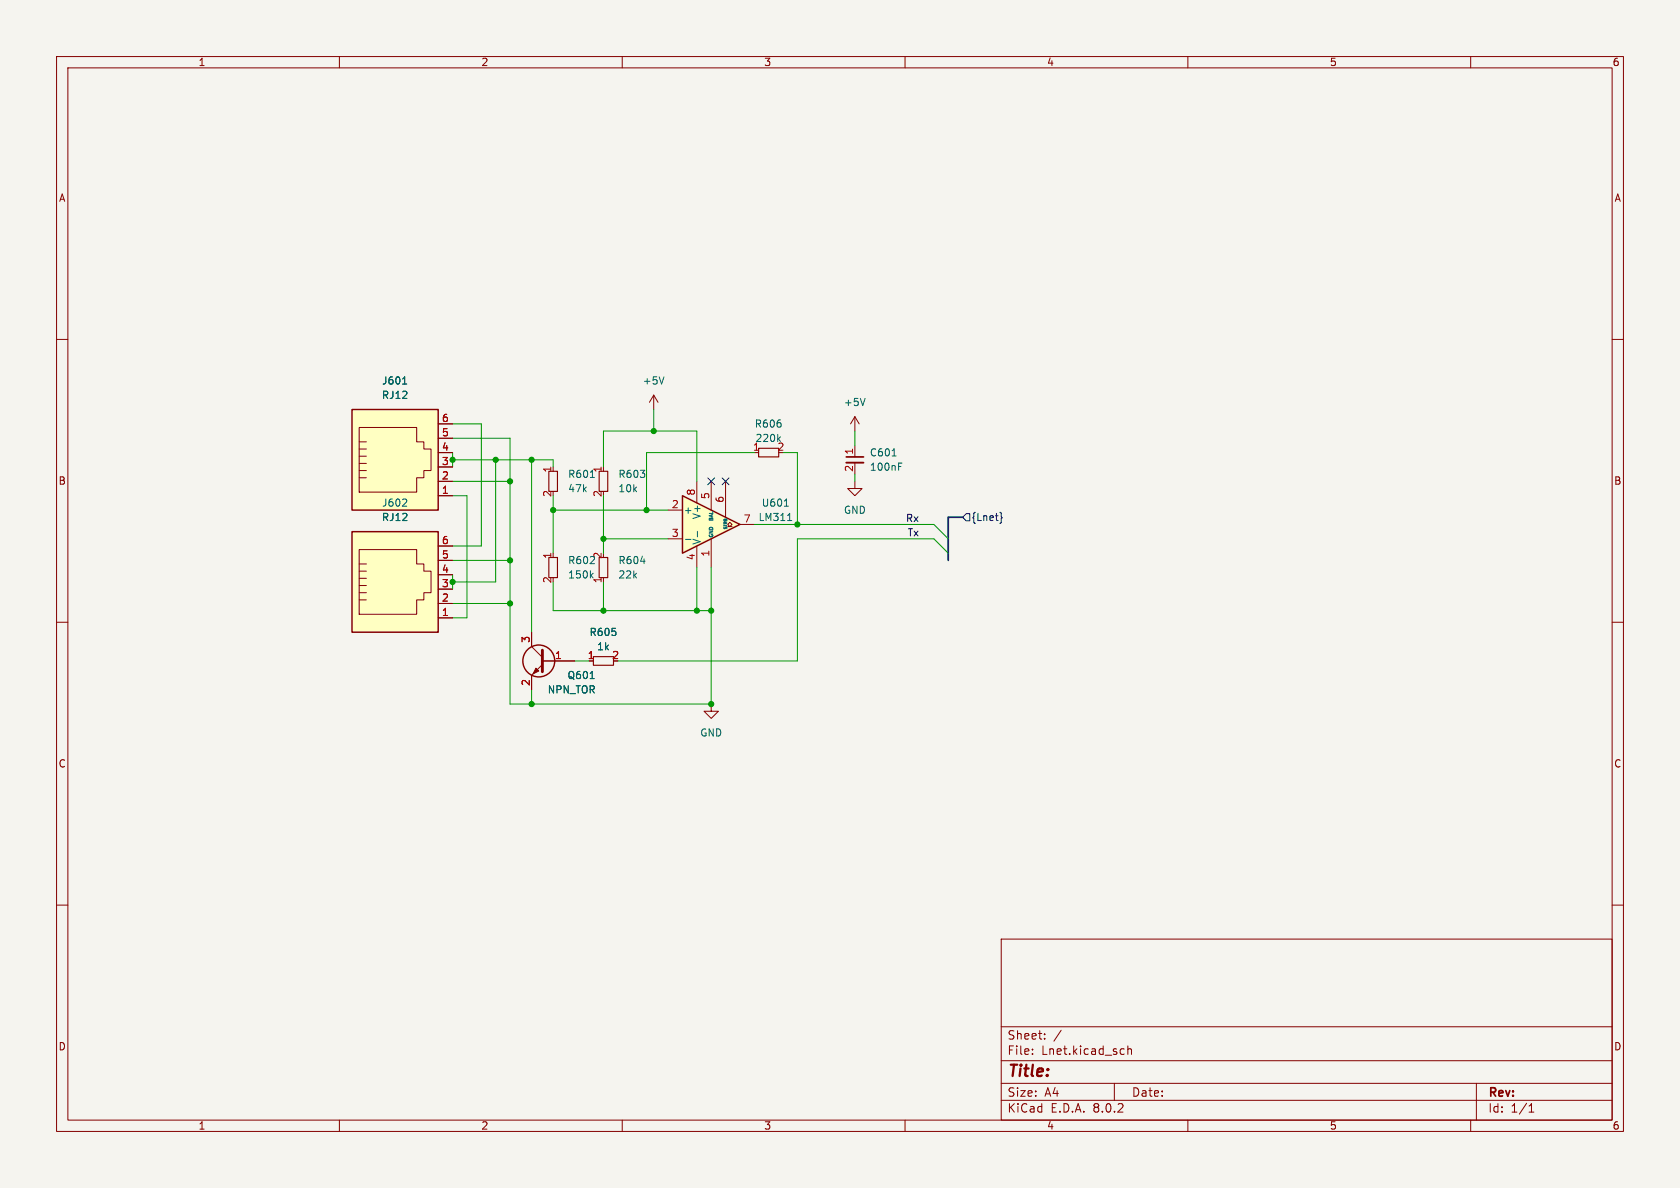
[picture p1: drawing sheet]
(kicad_sch (version 20230121) (generator eeschema)

 (paper "A4")

 (lib_symbols
  (symbol "Comparator:LM311" (pin_names (offset 0.127)) (in_bom yes) (on_board yes)
   (property "Reference" "U" (at 3.81 6.35 0) (effects (font (size 1.27 1.27)) (justify left)))
   (property "Value" "LM311" (at 3.81 3.81 0) (effects (font (size 1.27 1.27)) (justify left)))
   (property "Footprint" "" (at 0 0 0) (effects (font (size 1.27 1.27)) hide))
   (property "Datasheet" "https://www.st.com/resource/en/datasheet/lm311.pdf" (at 0 0 0) (effects (font (size 1.27 1.27)) hide))
   (symbol "LM311_0_1"
    (polyline (pts (xy 5.08 0) (xy -5.08 5.08) (xy -5.08 -5.08) (xy 5.08 0)) (stroke (width 0.254) (type default)) (fill (type background)))
    (polyline (pts (xy 3.683 -0.381) (xy 3.302 -0.381) (xy 3.683 0) (xy 3.302 0.381) (xy 2.921 0) (xy 3.302 -0.381) (xy 2.921 -0.381)) (stroke (width 0.127) (type default)) (fill (type none))))
   (symbol "LM311_1_1"
    (pin passive line (at 0 -7.62 90) (length 5.08) (name "GND" (effects (font (size 0.635 0.635)))) (number "1" (effects (font (size 1.27 1.27)))))
    (pin input line (at -7.62 2.54 0) (length 2.54) (name "+" (effects (font (size 1.27 1.27)))) (number "2" (effects (font (size 1.27 1.27)))))
    (pin input line (at -7.62 -2.54 0) (length 2.54) (name "-" (effects (font (size 1.27 1.27)))) (number "3" (effects (font (size 1.27 1.27)))))
    (pin power_in line (at -2.54 -7.62 90) (length 3.81) (name "V-" (effects (font (size 1.27 1.27)))) (number "4" (effects (font (size 1.27 1.27)))))
    (pin input line (at 0 7.62 270) (length 5.08) (name "BAL" (effects (font (size 0.635 0.635)))) (number "5" (effects (font (size 1.27 1.27)))))
    (pin input line (at 2.54 7.62 270) (length 6.35) (name "STRB" (effects (font (size 0.508 0.508)))) (number "6" (effects (font (size 1.27 1.27)))))
    (pin open_collector line (at 7.62 0 180) (length 2.54) (name "~" (effects (font (size 1.27 1.27)))) (number "7" (effects (font (size 1.27 1.27)))))
    (pin power_in line (at -2.54 7.62 270) (length 3.81) (name "V+" (effects (font (size 1.27 1.27)))) (number "8" (effects (font (size 1.27 1.27)))))))
  (symbol "capacitor_miscellaneous:C_0402_100nF" (in_bom yes) (on_board yes)
   (property "Reference" "U" (at 1.27 2.54 0) (effects (font (size 1.27 1.27))))
   (property "Value" "100nF" (at 3.81 -2.54 0) (effects (font (size 1.27 1.27))))
   (property "Footprint" "Capacitor_SMD:C_0402_1005Metric" (at 0 0 0) (effects (font (size 1.27 1.27)) hide))
   (property "Datasheet" "" (at 0 0 0) (effects (font (size 1.27 1.27)) hide))
   (property "JLCPCB Part#" "C307331" (at 0 0 0) (effects (font (size 1.27 1.27))))
   (symbol "C_0402_100nF_0_1"
    (polyline (pts (xy -1.524 -0.508) (xy 1.524 -0.508)) (stroke (width 0.3302) (type default)) (fill (type none)))
    (polyline (pts (xy -1.524 0.508) (xy 1.524 0.508)) (stroke (width 0.3048) (type default)) (fill (type none))))
   (symbol "C_0402_100nF_1_1"
    (pin passive line (at 0 2.54 270) (length 2.032) (name "~" (effects (font (size 1.27 1.27)))) (number "1" (effects (font (size 1.27 1.27)))))
    (pin passive line (at 0 -2.54 90) (length 2.032) (name "~" (effects (font (size 1.27 1.27)))) (number "2" (effects (font (size 1.27 1.27)))))))
  (symbol "custom_kicad_lib_sk:NPN_TOR" (pin_names (offset 0) hide) (in_bom yes) (on_board yes)
   (property "Reference" "Q" (at 5.08 1.905 0) (effects (font (size 1.27 1.27)) (justify left)))
   (property "Value" "NPN_TOR" (at 5.08 0 0) (effects (font (size 1.27 1.27)) (justify left)))
   (property "Footprint" "Package_TO_SOT_SMD:SOT-23" (at 5.08 -1.905 0) (effects (font (size 1.27 1.27) italic) (justify left) hide))
   (property "Datasheet" "" (at 0 0 0) (effects (font (size 1.27 1.27)) (justify left) hide))
   (property "JLCPCB Part#" "C2145" (at 0 0 0) (effects (font (size 1.27 1.27)) hide))
   (symbol "NPN_TOR_0_1"
    (polyline (pts (xy 0.635 0.635) (xy 2.54 2.54)) (stroke (width 0) (type default)) (fill (type none)))
    (polyline (pts (xy 0.635 -0.635) (xy 2.54 -2.54) (xy 2.54 -2.54)) (stroke (width 0) (type default)) (fill (type none)))
    (polyline (pts (xy 0.635 1.905) (xy 0.635 -1.905) (xy 0.635 -1.905)) (stroke (width 0.508) (type default)) (fill (type none)))
    (polyline (pts (xy 1.27 -1.778) (xy 1.778 -1.27) (xy 2.286 -2.286) (xy 1.27 -1.778) (xy 1.27 -1.778)) (stroke (width 0) (type default)) (fill (type outline)))
    (circle (center 1.27 0) (radius 2.8194) (stroke (width 0.254) (type default)) (fill (type none))))
   (symbol "NPN_TOR_1_1"
    (pin input line (at -5.08 0 0) (length 5.715) (name "B" (effects (font (size 1.27 1.27)))) (number "1" (effects (font (size 1.27 1.27)))))
    (pin passive line (at 2.54 -5.08 90) (length 2.54) (name "E" (effects (font (size 1.27 1.27)))) (number "2" (effects (font (size 1.27 1.27)))))
    (pin passive line (at 2.54 5.08 270) (length 2.54) (name "C" (effects (font (size 1.27 1.27)))) (number "3" (effects (font (size 1.27 1.27)))))))
  (symbol "custom_kicad_lib_sk:RJ12" (pin_names (offset 1.016)) (in_bom yes) (on_board yes)
   (property "Reference" "J" (at -5.08 11.43 0) (effects (font (size 1.27 1.27)) (justify right)))
   (property "Value" "RJ12" (at 2.54 11.43 0) (effects (font (size 1.27 1.27)) (justify left)))
   (property "Footprint" "custom_kicad_lib_sk:RJ12" (at 0 -10.16 0) (effects (font (size 1.27 1.27)) hide))
   (property "Datasheet" "~" (at 0 0.635 90) (effects (font (size 1.27 1.27)) hide))
   (symbol "RJ12_0_1"
    (polyline (pts (xy -6.35 -1.905) (xy -5.08 -1.905) (xy -5.08 -1.905)) (stroke (width 0) (type default)) (fill (type none)))
    (polyline (pts (xy -6.35 -0.635) (xy -5.08 -0.635) (xy -5.08 -0.635)) (stroke (width 0) (type default)) (fill (type none)))
    (polyline (pts (xy -6.35 0.635) (xy -5.08 0.635) (xy -5.08 0.635)) (stroke (width 0) (type default)) (fill (type none)))
    (polyline (pts (xy -6.35 1.905) (xy -5.08 1.905) (xy -5.08 1.905)) (stroke (width 0) (type default)) (fill (type none)))
    (polyline (pts (xy -6.35 3.175) (xy -5.08 3.175) (xy -5.08 3.175)) (stroke (width 0) (type default)) (fill (type none)))
    (polyline (pts (xy -5.08 4.445) (xy -6.35 4.445) (xy -6.35 4.445)) (stroke (width 0) (type default)) (fill (type none)))
    (polyline (pts (xy -6.35 -4.445) (xy -6.35 6.985) (xy 3.81 6.985) (xy 3.81 4.445) (xy 5.08 4.445) (xy 5.08 3.175) (xy 6.35 3.175) (xy 6.35 -0.635) (xy 5.08 -0.635) (xy 5.08 -1.905) (xy 3.81 -1.905) (xy 3.81 -4.445) (xy -6.35 -4.445) (xy -6.35 -4.445)) (stroke (width 0) (type default)) (fill (type none)))
    (rectangle (start 7.62 10.16) (end -7.62 -7.62) (stroke (width 0.254) (type default)) (fill (type background))))
   (symbol "RJ12_1_1"
    (pin passive line (at 10.16 -5.08 180) (length 2.54) (name "~" (effects (font (size 1.27 1.27)))) (number "1" (effects (font (size 1.27 1.27)))))
    (pin passive line (at 10.16 -2.54 180) (length 2.54) (name "~" (effects (font (size 1.27 1.27)))) (number "2" (effects (font (size 1.27 1.27)))))
    (pin passive line (at 10.16 0 180) (length 2.54) (name "~" (effects (font (size 1.27 1.27)))) (number "3" (effects (font (size 1.27 1.27)))))
    (pin passive line (at 10.16 2.54 180) (length 2.54) (name "~" (effects (font (size 1.27 1.27)))) (number "4" (effects (font (size 1.27 1.27)))))
    (pin passive line (at 10.16 5.08 180) (length 2.54) (name "~" (effects (font (size 1.27 1.27)))) (number "5" (effects (font (size 1.27 1.27)))))
    (pin passive line (at 10.16 7.62 180) (length 2.54) (name "~" (effects (font (size 1.27 1.27)))) (number "6" (effects (font (size 1.27 1.27)))))))
  (symbol "power:+5V" (power) (pin_names (offset 0)) (in_bom yes) (on_board yes)
   (property "Reference" "#PWR" (at 0 -3.81 0) (effects (font (size 1.27 1.27)) hide))
   (property "Value" "+5V" (at 0 3.556 0) (effects (font (size 1.27 1.27))))
   (property "Footprint" "" (at 0 0 0) (effects (font (size 1.27 1.27)) hide))
   (property "Datasheet" "" (at 0 0 0) (effects (font (size 1.27 1.27)) hide))
   (symbol "+5V_0_1"
    (polyline (pts (xy -0.762 1.27) (xy 0 2.54)) (stroke (width 0) (type default)) (fill (type none)))
    (polyline (pts (xy 0 0) (xy 0 2.54)) (stroke (width 0) (type default)) (fill (type none)))
    (polyline (pts (xy 0 2.54) (xy 0.762 1.27)) (stroke (width 0) (type default)) (fill (type none))))
   (symbol "+5V_1_1"
    (pin power_in line (at 0 0 90) (length 0) hide (name "+5V" (effects (font (size 1.27 1.27)))) (number "1" (effects (font (size 1.27 1.27)))))))
  (symbol "power:GND" (power) (pin_names (offset 0)) (in_bom yes) (on_board yes)
   (property "Reference" "#PWR" (at 0 -6.35 0) (effects (font (size 1.27 1.27)) hide))
   (property "Value" "GND" (at 0 -3.81 0) (effects (font (size 1.27 1.27))))
   (property "Footprint" "" (at 0 0 0) (effects (font (size 1.27 1.27)) hide))
   (property "Datasheet" "" (at 0 0 0) (effects (font (size 1.27 1.27)) hide))
   (symbol "GND_0_1"
    (polyline (pts (xy 0 0) (xy 0 -1.27) (xy 1.27 -1.27) (xy 0 -2.54) (xy -1.27 -1.27) (xy 0 -1.27)) (stroke (width 0) (type default)) (fill (type none))))
   (symbol "GND_1_1"
    (pin power_in line (at 0 0 270) (length 0) hide (name "GND" (effects (font (size 1.27 1.27)))) (number "1" (effects (font (size 1.27 1.27)))))))
  (symbol "resistors_0603:R_10k_0603" (in_bom yes) (on_board yes)
   (property "Reference" "R" (at 1.27 2.54 0) (effects (font (size 1.27 1.27))))
   (property "Value" "10k" (at 2.54 -2.54 0) (effects (font (size 1.27 1.27))))
   (property "Footprint" "custom_kicad_lib_sk:R_0603_smalltext" (at 2.54 2.54 0) (effects (font (size 1.27 1.27)) hide))
   (property "Datasheet" "" (at -2.54 0 0) (effects (font (size 1.27 1.27)) hide))
   (property "JLCPCB Part#" "C25804" (at 0 0 0) (effects (font (size 1.27 1.27)) hide))
   (symbol "R_10k_0603_0_1"
    (rectangle (start -0.762 1.778) (end 0.762 -1.778) (stroke (width 0.2032) (type default)) (fill (type none))))
   (symbol "R_10k_0603_1_1"
    (pin passive line (at 0 2.54 270) (length 0.762) (name "~" (effects (font (size 1.27 1.27)))) (number "1" (effects (font (size 1.27 1.27)))))
    (pin passive line (at 0 -2.54 90) (length 0.762) (name "~" (effects (font (size 1.27 1.27)))) (number "2" (effects (font (size 1.27 1.27)))))))
  (symbol "resistors_0603:R_150k_0603" (in_bom yes) (on_board yes)
   (property "Reference" "R" (at 1.27 2.54 0) (effects (font (size 1.27 1.27))))
   (property "Value" "150k" (at 2.54 -2.54 0) (effects (font (size 1.27 1.27))))
   (property "Footprint" "custom_kicad_lib_sk:R_0603_smalltext" (at 2.54 2.54 0) (effects (font (size 1.27 1.27)) hide))
   (property "Datasheet" "" (at -2.54 0 0) (effects (font (size 1.27 1.27)) hide))
   (property "JLCPCB Part#" "C22807" (at 0 0 0) (effects (font (size 1.27 1.27)) hide))
   (symbol "R_150k_0603_0_1"
    (rectangle (start -0.762 1.778) (end 0.762 -1.778) (stroke (width 0.2032) (type default)) (fill (type none))))
   (symbol "R_150k_0603_1_1"
    (pin passive line (at 0 2.54 270) (length 0.762) (name "~" (effects (font (size 1.27 1.27)))) (number "1" (effects (font (size 1.27 1.27)))))
    (pin passive line (at 0 -2.54 90) (length 0.762) (name "~" (effects (font (size 1.27 1.27)))) (number "2" (effects (font (size 1.27 1.27)))))))
  (symbol "resistors_0603:R_1k_0603" (in_bom yes) (on_board yes)
   (property "Reference" "R" (at 1.27 2.54 0) (effects (font (size 1.27 1.27))))
   (property "Value" "1k" (at 2.54 -2.54 0) (effects (font (size 1.27 1.27))))
   (property "Footprint" "custom_kicad_lib_sk:R_0603_smalltext" (at 2.54 2.54 0) (effects (font (size 1.27 1.27)) hide))
   (property "Datasheet" "" (at -2.54 0 0) (effects (font (size 1.27 1.27)) hide))
   (property "JLCPCB Part#" "C21190" (at 0 0 0) (effects (font (size 1.27 1.27)) hide))
   (symbol "R_1k_0603_0_1"
    (rectangle (start -0.762 1.778) (end 0.762 -1.778) (stroke (width 0.2032) (type default)) (fill (type none))))
   (symbol "R_1k_0603_1_1"
    (pin passive line (at 0 2.54 270) (length 0.762) (name "~" (effects (font (size 1.27 1.27)))) (number "1" (effects (font (size 1.27 1.27)))))
    (pin passive line (at 0 -2.54 90) (length 0.762) (name "~" (effects (font (size 1.27 1.27)))) (number "2" (effects (font (size 1.27 1.27)))))))
  (symbol "resistors_0603:R_220k_0603" (in_bom yes) (on_board yes)
   (property "Reference" "R" (at 1.27 2.54 0) (effects (font (size 1.27 1.27))))
   (property "Value" "220k" (at 2.54 -2.54 0) (effects (font (size 1.27 1.27))))
   (property "Footprint" "custom_kicad_lib_sk:R_0603_smalltext" (at 2.54 2.54 0) (effects (font (size 1.27 1.27)) hide))
   (property "Datasheet" "" (at -2.54 0 0) (effects (font (size 1.27 1.27)) hide))
   (property "JLCPCB Part#" "C22961" (at 0 0 0) (effects (font (size 1.27 1.27)) hide))
   (symbol "R_220k_0603_0_1"
    (rectangle (start -0.762 1.778) (end 0.762 -1.778) (stroke (width 0.2032) (type default)) (fill (type none))))
   (symbol "R_220k_0603_1_1"
    (pin passive line (at 0 2.54 270) (length 0.762) (name "~" (effects (font (size 1.27 1.27)))) (number "1" (effects (font (size 1.27 1.27)))))
    (pin passive line (at 0 -2.54 90) (length 0.762) (name "~" (effects (font (size 1.27 1.27)))) (number "2" (effects (font (size 1.27 1.27)))))))
  (symbol "resistors_0603:R_22k_0603" (in_bom yes) (on_board yes)
   (property "Reference" "R" (at 1.27 2.54 0) (effects (font (size 1.27 1.27))))
   (property "Value" "22k" (at 2.54 -2.54 0) (effects (font (size 1.27 1.27))))
   (property "Footprint" "custom_kicad_lib_sk:R_0603_smalltext" (at 2.54 2.54 0) (effects (font (size 1.27 1.27)) hide))
   (property "Datasheet" "" (at -2.54 0 0) (effects (font (size 1.27 1.27)) hide))
   (property "JLCPCB Part#" "C31850" (at 0 0 0) (effects (font (size 1.27 1.27)) hide))
   (symbol "R_22k_0603_0_1"
    (rectangle (start -0.762 1.778) (end 0.762 -1.778) (stroke (width 0.2032) (type default)) (fill (type none))))
   (symbol "R_22k_0603_1_1"
    (pin passive line (at 0 2.54 270) (length 0.762) (name "~" (effects (font (size 1.27 1.27)))) (number "1" (effects (font (size 1.27 1.27)))))
    (pin passive line (at 0 -2.54 90) (length 0.762) (name "~" (effects (font (size 1.27 1.27)))) (number "2" (effects (font (size 1.27 1.27)))))))
  (symbol "resistors_0603:R_47k_0603" (in_bom yes) (on_board yes)
   (property "Reference" "R" (at 1.27 2.54 0) (effects (font (size 1.27 1.27))))
   (property "Value" "47k" (at 2.54 -2.54 0) (effects (font (size 1.27 1.27))))
   (property "Footprint" "custom_kicad_lib_sk:R_0603_smalltext" (at 2.54 2.54 0) (effects (font (size 1.27 1.27)) hide))
   (property "Datasheet" "" (at -2.54 0 0) (effects (font (size 1.27 1.27)) hide))
   (property "JLCPCB Part#" "C25819" (at 0 0 0) (effects (font (size 1.27 1.27)) hide))
   (symbol "R_47k_0603_0_1"
    (rectangle (start -0.762 1.778) (end 0.762 -1.778) (stroke (width 0.2032) (type default)) (fill (type none))))
   (symbol "R_47k_0603_1_1"
    (pin passive line (at 0 2.54 270) (length 0.762) (name "~" (effects (font (size 1.27 1.27)))) (number "1" (effects (font (size 1.27 1.27)))))
    (pin passive line (at 0 -2.54 90) (length 0.762) (name "~" (effects (font (size 1.27 1.27)))) (number "2" (effects (font (size 1.27 1.27))))))))

 (junction (at 90.17 85.09) (diameter 0) (color 0 0 0 0))
 (junction (at 123.19 107.95) (diameter 0) (color 0 0 0 0))
 (junction (at 115.57 76.2) (diameter 0) (color 0 0 0 0))
 (junction (at 93.98 81.28) (diameter 0) (color 0 0 0 0))
 (junction (at 80.01 102.87) (diameter 0) (color 0 0 0 0))
 (junction (at 114.3 90.17) (diameter 0) (color 0 0 0 0))
 (junction (at 140.97 92.71) (diameter 0) (color 0 0 0 0))
 (junction (at 90.17 99.06) (diameter 0) (color 0 0 0 0))
 (junction (at 106.68 107.95) (diameter 0) (color 0 0 0 0))
 (junction (at 125.73 124.46) (diameter 0) (color 0 0 0 0))
 (junction (at 106.68 95.25) (diameter 0) (color 0 0 0 0))
 (junction (at 125.73 107.95) (diameter 0) (color 0 0 0 0))
 (junction (at 90.17 106.68) (diameter 0) (color 0 0 0 0))
 (junction (at 80.01 81.28) (diameter 0) (color 0 0 0 0))
 (junction (at 87.63 81.28) (diameter 0) (color 0 0 0 0))
 (junction (at 97.79 90.17) (diameter 0) (color 0 0 0 0))
 (junction (at 93.98 124.46) (diameter 0) (color 0 0 0 0))

 (no_connect (at 125.73 85.09))
 (no_connect (at 128.27 85.09))

 (bus_entry (at 165.1 95.25) (size 2.54 2.54) (stroke (width 0) (type default)))
 (bus_entry (at 165.1 92.71) (size 2.54 2.54) (stroke (width 0) (type default)))

 (wire (pts (xy 125.73 107.95) (xy 125.73 124.46)) (stroke (width 0) (type default)))
 (wire (pts (xy 97.79 107.95) (xy 106.68 107.95)) (stroke (width 0) (type default)))
 (wire (pts (xy 140.97 92.71) (xy 165.1 92.71)) (stroke (width 0) (type default)))
 (wire (pts (xy 97.79 90.17) (xy 114.3 90.17)) (stroke (width 0) (type default)))
 (wire (pts (xy 90.17 85.09) (xy 90.17 77.47)) (stroke (width 0) (type default)))
 (wire (pts (xy 106.68 95.25) (xy 106.68 97.79)) (stroke (width 0) (type default)))
 (wire (pts (xy 106.68 107.95) (xy 123.19 107.95)) (stroke (width 0) (type default)))
 (wire (pts (xy 140.97 80.01) (xy 138.43 80.01)) (stroke (width 0) (type default)))
 (wire (pts (xy 106.68 76.2) (xy 106.68 82.55)) (stroke (width 0) (type default)))
 (wire (pts (xy 80.01 106.68) (xy 90.17 106.68)) (stroke (width 0) (type default)))
 (wire (pts (xy 80.01 102.87) (xy 87.63 102.87)) (stroke (width 0) (type default)))
 (wire (pts (xy 109.22 116.84) (xy 140.97 116.84)) (stroke (width 0) (type default)))
 (wire (pts (xy 123.19 85.09) (xy 123.19 76.2)) (stroke (width 0) (type default)))
 (wire (pts (xy 118.11 90.17) (xy 114.3 90.17)) (stroke (width 0) (type default)))
 (wire (pts (xy 123.19 107.95) (xy 123.19 100.33)) (stroke (width 0) (type default)))
 (bus (pts (xy 167.64 95.25) (xy 167.64 91.44)) (stroke (width 0) (type default)))

 (wire (pts (xy 93.98 124.46) (xy 125.73 124.46)) (stroke (width 0) (type default)))
 (wire (pts (xy 97.79 87.63) (xy 97.79 90.17)) (stroke (width 0) (type default)))
 (wire (pts (xy 114.3 90.17) (xy 114.3 80.01)) (stroke (width 0) (type default)))
 (wire (pts (xy 80.01 81.28) (xy 80.01 82.55)) (stroke (width 0) (type default)))
 (wire (pts (xy 80.01 96.52) (xy 85.09 96.52)) (stroke (width 0) (type default)))
 (wire (pts (xy 114.3 80.01) (xy 133.35 80.01)) (stroke (width 0) (type default)))
 (wire (pts (xy 115.57 72.39) (xy 115.57 76.2)) (stroke (width 0) (type default)))
 (bus (pts (xy 167.64 91.44) (xy 170.18 91.44)) (stroke (width 0) (type default)))

 (wire (pts (xy 90.17 85.09) (xy 90.17 99.06)) (stroke (width 0) (type default)))
 (wire (pts (xy 80.01 81.28) (xy 87.63 81.28)) (stroke (width 0) (type default)))
 (wire (pts (xy 140.97 95.25) (xy 140.97 116.84)) (stroke (width 0) (type default)))
 (wire (pts (xy 90.17 106.68) (xy 90.17 124.46)) (stroke (width 0) (type default)))
 (wire (pts (xy 97.79 81.28) (xy 97.79 82.55)) (stroke (width 0) (type default)))
 (wire (pts (xy 80.01 85.09) (xy 90.17 85.09)) (stroke (width 0) (type default)))
 (bus (pts (xy 167.64 97.79) (xy 167.64 95.25)) (stroke (width 0) (type default)))

 (wire (pts (xy 151.13 76.2) (xy 151.13 78.74)) (stroke (width 0) (type default)))
 (wire (pts (xy 133.35 92.71) (xy 140.97 92.71)) (stroke (width 0) (type default)))
 (wire (pts (xy 80.01 102.87) (xy 80.01 104.14)) (stroke (width 0) (type default)))
 (wire (pts (xy 106.68 76.2) (xy 115.57 76.2)) (stroke (width 0) (type default)))
 (wire (pts (xy 93.98 81.28) (xy 97.79 81.28)) (stroke (width 0) (type default)))
 (wire (pts (xy 106.68 87.63) (xy 106.68 95.25)) (stroke (width 0) (type default)))
 (wire (pts (xy 140.97 95.25) (xy 165.1 95.25)) (stroke (width 0) (type default)))
 (wire (pts (xy 90.17 106.68) (xy 90.17 99.06)) (stroke (width 0) (type default)))
 (wire (pts (xy 90.17 124.46) (xy 93.98 124.46)) (stroke (width 0) (type default)))
 (wire (pts (xy 80.01 101.6) (xy 80.01 102.87)) (stroke (width 0) (type default)))
 (wire (pts (xy 82.55 109.22) (xy 80.01 109.22)) (stroke (width 0) (type default)))
 (wire (pts (xy 123.19 107.95) (xy 125.73 107.95)) (stroke (width 0) (type default)))
 (wire (pts (xy 123.19 76.2) (xy 115.57 76.2)) (stroke (width 0) (type default)))
 (wire (pts (xy 80.01 80.01) (xy 80.01 81.28)) (stroke (width 0) (type default)))
 (wire (pts (xy 106.68 107.95) (xy 106.68 102.87)) (stroke (width 0) (type default)))
 (wire (pts (xy 80.01 99.06) (xy 90.17 99.06)) (stroke (width 0) (type default)))
 (wire (pts (xy 125.73 107.95) (xy 125.73 100.33)) (stroke (width 0) (type default)))
 (wire (pts (xy 140.97 80.01) (xy 140.97 92.71)) (stroke (width 0) (type default)))
 (wire (pts (xy 93.98 81.28) (xy 93.98 111.76)) (stroke (width 0) (type default)))
 (bus (pts (xy 167.64 99.06) (xy 167.64 97.79)) (stroke (width 0) (type default)))

 (wire (pts (xy 87.63 81.28) (xy 87.63 102.87)) (stroke (width 0) (type default)))
 (wire (pts (xy 87.63 81.28) (xy 93.98 81.28)) (stroke (width 0) (type default)))
 (wire (pts (xy 80.01 87.63) (xy 82.55 87.63)) (stroke (width 0) (type default)))
 (wire (pts (xy 82.55 87.63) (xy 82.55 109.22)) (stroke (width 0) (type default)))
 (wire (pts (xy 106.68 95.25) (xy 118.11 95.25)) (stroke (width 0) (type default)))
 (wire (pts (xy 151.13 83.82) (xy 151.13 85.09)) (stroke (width 0) (type default)))
 (wire (pts (xy 85.09 74.93) (xy 80.01 74.93)) (stroke (width 0) (type default)))
 (wire (pts (xy 97.79 90.17) (xy 97.79 97.79)) (stroke (width 0) (type default)))
 (wire (pts (xy 97.79 102.87) (xy 97.79 107.95)) (stroke (width 0) (type default)))
 (wire (pts (xy 93.98 121.92) (xy 93.98 124.46)) (stroke (width 0) (type default)))
 (wire (pts (xy 101.6 116.84) (xy 104.14 116.84)) (stroke (width 0) (type default)))
 (wire (pts (xy 85.09 96.52) (xy 85.09 74.93)) (stroke (width 0) (type default)))
 (wire (pts (xy 90.17 77.47) (xy 80.01 77.47)) (stroke (width 0) (type default)))

 (label "Rx" (at 162.56 92.71 180) (fields_autoplaced) (effects (font (size 1.27 1.27)) (justify right bottom)))
 (label "Tx" (at 162.56 95.25 180) (fields_autoplaced) (effects (font (size 1.27 1.27)) (justify right bottom)))

 (hierarchical_label "{Lnet}" (shape input) (at 170.18 91.44 0) (fields_autoplaced) (effects (font (size 1.27 1.27)) (justify left)))

 (symbol (lib_id "resistors_0603:R_22k_0603") (at 106.68 100.33 180) (unit 1) (in_bom yes) (on_board yes) (dnp no) (fields_autoplaced)
  (property "Reference" "R604" (at 109.22 99.06 0) (effects (font (size 1.27 1.27)) (justify right)))
  (property "Value" "22k" (at 109.22 101.6 0) (effects (font (size 1.27 1.27)) (justify right)))
  (property "Footprint" "custom_kicad_lib_sk:R_0603_smalltext" (at 104.14 102.87 0) (effects (font (size 1.27 1.27)) hide))
  (property "Datasheet" "" (at 109.22 100.33 0) (effects (font (size 1.27 1.27)) hide))
  (property "JLCPCB Part#" "C31850" (at 106.68 100.33 0) (effects (font (size 1.27 1.27)) hide)) (pin "1") (pin "2")
  (instances (project "Lnet-B" (path "" (reference "R604") (unit 1))) (project "pwmController" (path "" (reference "R604") (unit 1)))))

 (symbol (lib_id "power:+5V") (at 115.57 72.39 0) (unit 1) (in_bom yes) (on_board yes) (dnp no) (fields_autoplaced)
  (property "Reference" "#PWR0102" (at 115.57 76.2 0) (effects (font (size 1.27 1.27)) hide))
  (property "Value" "+5V" (at 115.57 67.31 0) (effects (font (size 1.27 1.27))))
  (property "Footprint" "" (at 115.57 72.39 0) (effects (font (size 1.27 1.27)) hide))
  (property "Datasheet" "" (at 115.57 72.39 0) (effects (font (size 1.27 1.27)) hide)) (pin "1")
  (instances (project "Lnet-B" (path "" (reference "#PWR0102") (unit 1))) (project "pwmController" (path "" (reference "#PWR0109") (unit 1)))))

 (symbol (lib_id "resistors_0603:R_10k_0603") (at 106.68 85.09 0) (unit 1) (in_bom yes) (on_board yes) (dnp no) (fields_autoplaced)
  (property "Reference" "R603" (at 109.22 83.82 0) (effects (font (size 1.27 1.27)) (justify left)))
  (property "Value" "10k" (at 109.22 86.36 0) (effects (font (size 1.27 1.27)) (justify left)))
  (property "Footprint" "custom_kicad_lib_sk:R_0603_smalltext" (at 109.22 82.55 0) (effects (font (size 1.27 1.27)) hide))
  (property "Datasheet" "" (at 104.14 85.09 0) (effects (font (size 1.27 1.27)) hide))
  (property "JLCPCB Part#" "C25804" (at 106.68 85.09 0) (effects (font (size 1.27 1.27)) hide)) (pin "1") (pin "2")
  (instances (project "Lnet-B" (path "" (reference "R603") (unit 1))) (project "pwmController" (path "" (reference "R603") (unit 1)))))

 (symbol (lib_id "custom_kicad_lib_sk:RJ12") (at 69.85 82.55 0) (unit 1) (in_bom yes) (on_board yes) (dnp no) (fields_autoplaced)
  (property "Reference" "J601" (at 69.85 67.31 0) (effects (font (size 1.27 1.27))))
  (property "Value" "RJ12" (at 69.85 69.85 0) (effects (font (size 1.27 1.27))))
  (property "Footprint" "custom_kicad_lib_sk:RJ12" (at 69.85 92.71 0) (effects (font (size 1.27 1.27)) hide))
  (property "Datasheet" "~" (at 69.85 81.915 90) (effects (font (size 1.27 1.27)) hide)) (pin "1") (pin "2") (pin "3") (pin "4") (pin "5") (pin "6")
  (instances (project "Lnet-B" (path "" (reference "J601") (unit 1))) (project "pwmController" (path "" (reference "J601") (unit 1)))))

 (symbol (lib_id "Comparator:LM311") (at 125.73 92.71 0) (unit 1) (in_bom yes) (on_board yes) (dnp no)
  (property "Reference" "U601" (at 137.16 88.9 0) (effects (font (size 1.27 1.27))))
  (property "Value" "LM311" (at 137.16 91.44 0) (effects (font (size 1.27 1.27))))
  (property "Footprint" "Package_SO:SOP-8_3.9x4.9mm_P1.27mm" (at 125.73 92.71 0) (effects (font (size 1.27 1.27)) hide))
  (property "Datasheet" "https://www.st.com/resource/en/datasheet/lm311.pdf" (at 125.73 92.71 0) (effects (font (size 1.27 1.27)) hide))
  (property "JLCPCB Part#" "C434495" (at 125.73 92.71 0) (effects (font (size 1.27 1.27)) hide)) (pin "1") (pin "2") (pin "3") (pin "4") (pin "5") (pin "6") (pin "7") (pin "8")
  (instances (project "Lnet-B" (path "" (reference "U601") (unit 1))) (project "pwmController" (path "" (reference "U601") (unit 1))) (project "general_schematics" (path "" (reference "U601") (unit 1)))))

 (symbol (lib_id "power:+5V") (at 151.13 76.2 0) (unit 1) (in_bom yes) (on_board yes) (dnp no) (fields_autoplaced)
  (property "Reference" "#PWR0101" (at 151.13 80.01 0) (effects (font (size 1.27 1.27)) hide))
  (property "Value" "+5V" (at 151.13 71.12 0) (effects (font (size 1.27 1.27))))
  (property "Footprint" "" (at 151.13 76.2 0) (effects (font (size 1.27 1.27)) hide))
  (property "Datasheet" "" (at 151.13 76.2 0) (effects (font (size 1.27 1.27)) hide)) (pin "1")
  (instances (project "Lnet-B" (path "" (reference "#PWR0101") (unit 1))) (project "pwmController" (path "" (reference "#PWR0108") (unit 1)))))

 (symbol (lib_id "resistors_0603:R_1k_0603") (at 106.68 116.84 90) (unit 1) (in_bom yes) (on_board yes) (dnp no) (fields_autoplaced)
  (property "Reference" "R605" (at 106.68 111.76 90) (effects (font (size 1.27 1.27))))
  (property "Value" "1k" (at 106.68 114.3 90) (effects (font (size 1.27 1.27))))
  (property "Footprint" "custom_kicad_lib_sk:R_0603_smalltext" (at 104.14 114.3 0) (effects (font (size 1.27 1.27)) hide))
  (property "Datasheet" "" (at 106.68 119.38 0) (effects (font (size 1.27 1.27)) hide))
  (property "JLCPCB Part#" "C21190" (at 106.68 116.84 0) (effects (font (size 1.27 1.27)) hide)) (pin "1") (pin "2")
  (instances (project "Lnet-B" (path "" (reference "R605") (unit 1))) (project "pwmController" (path "" (reference "R605") (unit 1)))))

 (symbol (lib_id "custom_kicad_lib_sk:NPN_TOR") (at 96.52 116.84 0) (mirror y) (unit 1) (in_bom yes) (on_board yes) (dnp no)
  (property "Reference" "Q601" (at 105.41 119.38 0) (effects (font (size 1.27 1.27)) (justify left)))
  (property "Value" "NPN_TOR" (at 105.41 121.92 0) (effects (font (size 1.27 1.27)) (justify left)))
  (property "Footprint" "Package_TO_SOT_SMD:SOT-23" (at 91.44 118.745 0) (effects (font (size 1.27 1.27) italic) (justify left) hide))
  (property "Datasheet" "" (at 96.52 116.84 0) (effects (font (size 1.27 1.27)) (justify left) hide))
  (property "JLCPCB Part#" "C2145" (at 96.52 116.84 0) (effects (font (size 1.27 1.27)) hide)) (pin "1") (pin "2") (pin "3")
  (instances (project "pwmController" (path "" (reference "Q601") (unit 1)))))

 (symbol (lib_id "resistors_0603:R_150k_0603") (at 97.79 100.33 0) (unit 1) (in_bom yes) (on_board yes) (dnp no) (fields_autoplaced)
  (property "Reference" "R602" (at 100.33 99.06 0) (effects (font (size 1.27 1.27)) (justify left)))
  (property "Value" "150k" (at 100.33 101.6 0) (effects (font (size 1.27 1.27)) (justify left)))
  (property "Footprint" "custom_kicad_lib_sk:R_0603_smalltext" (at 100.33 97.79 0) (effects (font (size 1.27 1.27)) hide))
  (property "Datasheet" "" (at 95.25 100.33 0) (effects (font (size 1.27 1.27)) hide))
  (property "JLCPCB Part#" "C22807" (at 97.79 100.33 0) (effects (font (size 1.27 1.27)) hide)) (pin "1") (pin "2")
  (instances (project "Lnet-B" (path "" (reference "R602") (unit 1))) (project "pwmController" (path "" (reference "R602") (unit 1)))))

 (symbol (lib_id "resistors_0603:R_220k_0603") (at 135.89 80.01 90) (unit 1) (in_bom yes) (on_board yes) (dnp no) (fields_autoplaced)
  (property "Reference" "R606" (at 135.89 74.93 90) (effects (font (size 1.27 1.27))))
  (property "Value" "220k" (at 135.89 77.47 90) (effects (font (size 1.27 1.27))))
  (property "Footprint" "custom_kicad_lib_sk:R_0603_smalltext" (at 133.35 77.47 0) (effects (font (size 1.27 1.27)) hide))
  (property "Datasheet" "" (at 135.89 82.55 0) (effects (font (size 1.27 1.27)) hide))
  (property "JLCPCB Part#" "C22961" (at 135.89 80.01 0) (effects (font (size 1.27 1.27)) hide)) (pin "1") (pin "2")
  (instances (project "Lnet-B" (path "" (reference "R606") (unit 1))) (project "pwmController" (path "" (reference "R606") (unit 1)))))

 (symbol (lib_id "power:GND") (at 151.13 85.09 0) (unit 1) (in_bom yes) (on_board yes) (dnp no) (fields_autoplaced)
  (property "Reference" "#PWR0104" (at 151.13 91.44 0) (effects (font (size 1.27 1.27)) hide))
  (property "Value" "GND" (at 151.13 90.17 0) (effects (font (size 1.27 1.27))))
  (property "Footprint" "" (at 151.13 85.09 0) (effects (font (size 1.27 1.27)) hide))
  (property "Datasheet" "" (at 151.13 85.09 0) (effects (font (size 1.27 1.27)) hide)) (pin "1")
  (instances (project "Lnet-B" (path "" (reference "#PWR0104") (unit 1))) (project "pwmController" (path "" (reference "#PWR0107") (unit 1)))))

 (symbol (lib_id "custom_kicad_lib_sk:RJ12") (at 69.85 104.14 0) (unit 1) (in_bom yes) (on_board yes) (dnp no) (fields_autoplaced)
  (property "Reference" "J602" (at 69.85 88.9 0) (effects (font (size 1.27 1.27))))
  (property "Value" "RJ12" (at 69.85 91.44 0) (effects (font (size 1.27 1.27))))
  (property "Footprint" "custom_kicad_lib_sk:RJ12" (at 69.85 114.3 0) (effects (font (size 1.27 1.27)) hide))
  (property "Datasheet" "~" (at 69.85 103.505 90) (effects (font (size 1.27 1.27)) hide)) (pin "1") (pin "2") (pin "3") (pin "4") (pin "5") (pin "6")
  (instances (project "Lnet-B" (path "" (reference "J602") (unit 1))) (project "pwmController" (path "" (reference "J602") (unit 1)))))

 (symbol (lib_id "resistors_0603:R_47k_0603") (at 97.79 85.09 0) (unit 1) (in_bom yes) (on_board yes) (dnp no) (fields_autoplaced)
  (property "Reference" "R601" (at 100.33 83.82 0) (effects (font (size 1.27 1.27)) (justify left)))
  (property "Value" "47k" (at 100.33 86.36 0) (effects (font (size 1.27 1.27)) (justify left)))
  (property "Footprint" "custom_kicad_lib_sk:R_0603_smalltext" (at 100.33 82.55 0) (effects (font (size 1.27 1.27)) hide))
  (property "Datasheet" "" (at 95.25 85.09 0) (effects (font (size 1.27 1.27)) hide))
  (property "JLCPCB Part#" "C25819" (at 97.79 85.09 0) (effects (font (size 1.27 1.27)) hide)) (pin "1") (pin "2")
  (instances (project "Lnet-B" (path "" (reference "R601") (unit 1))) (project "pwmController" (path "" (reference "R601") (unit 1)))))

 (symbol (lib_id "power:GND") (at 125.73 124.46 0) (unit 1) (in_bom yes) (on_board yes) (dnp no) (fields_autoplaced)
  (property "Reference" "#PWR0105" (at 125.73 130.81 0) (effects (font (size 1.27 1.27)) hide))
  (property "Value" "GND" (at 125.73 129.54 0) (effects (font (size 1.27 1.27))))
  (property "Footprint" "" (at 125.73 124.46 0) (effects (font (size 1.27 1.27)) hide))
  (property "Datasheet" "" (at 125.73 124.46 0) (effects (font (size 1.27 1.27)) hide)) (pin "1")
  (instances (project "Lnet-B" (path "" (reference "#PWR0105") (unit 1))) (project "pwmController" (path "" (reference "#PWR0105") (unit 1)))))

 (symbol (lib_id "capacitor_miscellaneous:C_0402_100nF") (at 151.13 81.28 0) (unit 1) (in_bom yes) (on_board yes) (dnp no) (fields_autoplaced)
  (property "Reference" "C601" (at 153.67 80.0163 0) (effects (font (size 1.27 1.27)) (justify left)))
  (property "Value" "100nF" (at 153.67 82.5563 0) (effects (font (size 1.27 1.27)) (justify left)))
  (property "Footprint" "Capacitor_SMD:C_0402_1005Metric" (at 151.13 81.28 0) (effects (font (size 1.27 1.27)) hide))
  (property "Datasheet" "" (at 151.13 81.28 0) (effects (font (size 1.27 1.27)) hide))
  (property "JLCPCB Part#" "C307331" (at 153.67 83.8263 0) (effects (font (size 1.27 1.27)) (justify left) hide)) (pin "1") (pin "2")
  (instances (project "Lnet-B" (path "" (reference "C601") (unit 1))) (project "pwmController" (path "" (reference "C601") (unit 1))))))
